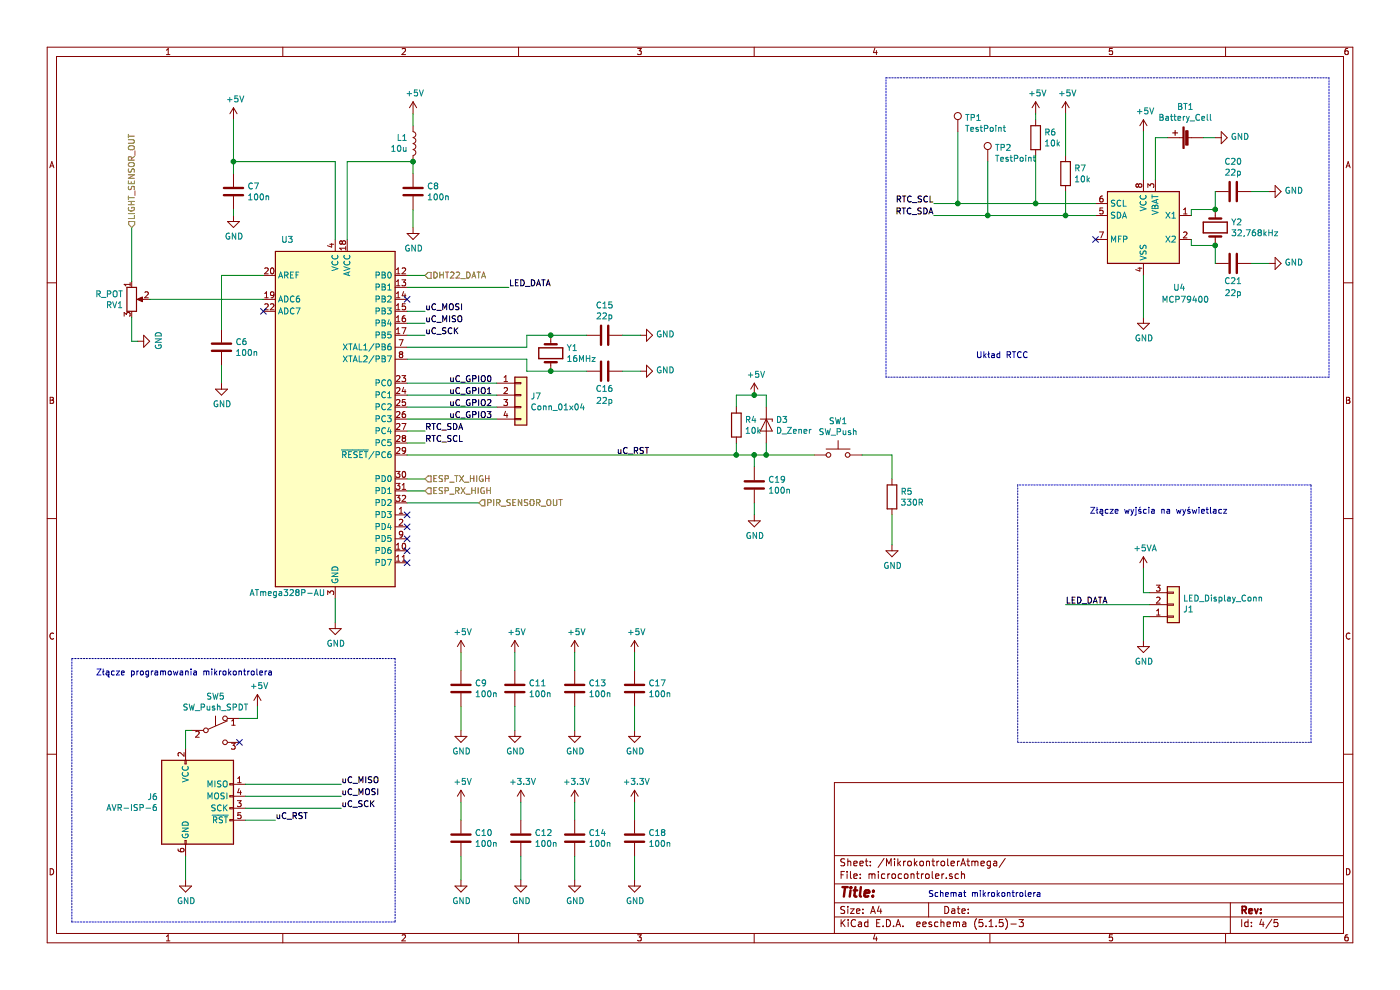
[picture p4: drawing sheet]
EESchema Schematic File Version 4
EELAYER 30 0
EELAYER END
$Descr A4 11693 8268
encoding utf-8
Sheet 4 5
Title ""
Date ""
Rev ""
Comp ""
Comment1 ""
Comment2 ""
Comment3 ""
Comment4 ""
$EndDescr
Wire Wire Line
	1550 7150 1550 7350
Wire Wire Line
	2050 6850 2300 6850
Text Notes 7750 7500 0    50   ~ 0
Schemat mikrokontrolera
$Comp
L MCU_Microchip_ATmega:ATmega328P-AU U3
U 1 1
P 2800 3500
F 0 "U3" H 2400 5000 50  0000 C CNN
F 1 "ATmega328P-AU" H 2400 2050 50  0000 C CNN
F 2 "Package_QFP:TQFP-32_7x7mm_P0.8mm" H 2800 3500 50  0001 C CIN
F 3 "http://ww1.microchip.com/downloads/en/DeviceDoc/ATmega328_P%20AVR%20MCU%20with%20picoPower%20Technology%20Data%20Sheet%2040001984A.pdf" H 2800 3500 50  0001 C CNN
	1    2800 3500
	1    0    0    -1  
$EndComp
$Comp
L power:+5V #PWR025
U 1 1
P 2150 5900
F 0 "#PWR025" H 2150 5750 50  0001 C CNN
F 1 "+5V" H 2165 6073 50  0000 C CNN
F 2 "" H 2150 5900 50  0001 C CNN
F 3 "" H 2150 5900 50  0001 C CNN
	1    2150 5900
	1    0    0    -1  
$EndComp
$Comp
L power:GND #PWR026
U 1 1
P 1550 7350
F 0 "#PWR026" H 1550 7100 50  0001 C CNN
F 1 "GND" H 1555 7177 50  0000 C CNN
F 2 "" H 1550 7350 50  0001 C CNN
F 3 "" H 1550 7350 50  0001 C CNN
	1    1550 7350
	1    0    0    -1  
$EndComp
$Comp
L power:GND #PWR030
U 1 1
P 2800 5200
F 0 "#PWR030" H 2800 4950 50  0001 C CNN
F 1 "GND" H 2805 5027 50  0000 C CNN
F 2 "" H 2800 5200 50  0001 C CNN
F 3 "" H 2800 5200 50  0001 C CNN
	1    2800 5200
	1    0    0    -1  
$EndComp
Wire Wire Line
	2800 5000 2800 5200
$Comp
L Device:C C15
U 1 1
P 5050 2800
F 0 "C15" V 4798 2800 50  0000 C CNN
F 1 "22p" V 4889 2800 50  0000 C CNN
F 2 "Capacitor_SMD:C_0603_1608Metric_Pad1.05x0.95mm_HandSolder" H 5088 2650 50  0001 C CNN
F 3 "~" H 5050 2800 50  0001 C CNN
	1    5050 2800
	0    1    1    0   
$EndComp
$Comp
L Device:C C16
U 1 1
P 5050 3100
F 0 "C16" V 4900 3100 50  0000 C CNN
F 1 "22p" V 4800 3100 50  0000 C CNN
F 2 "Capacitor_SMD:C_0603_1608Metric_Pad1.05x0.95mm_HandSolder" H 5088 2950 50  0001 C CNN
F 3 "~" H 5050 3100 50  0001 C CNN
	1    5050 3100
	0    -1   -1   0   
$EndComp
$Comp
L Device:Crystal Y1
U 1 1
P 4600 2950
F 0 "Y1" V 4554 3081 50  0000 L CNN
F 1 "16MHz" V 4645 3081 50  0000 L CNN
F 2 "Crystal:Crystal_HC49-4H_Vertical" H 4600 2950 50  0001 C CNN
F 3 "~" H 4600 2950 50  0001 C CNN
	1    4600 2950
	0    1    1    0   
$EndComp
Wire Wire Line
	3400 2900 4400 2900
Wire Wire Line
	4400 2900 4400 2800
Wire Wire Line
	4400 2800 4600 2800
Wire Wire Line
	3400 3000 4400 3000
Wire Wire Line
	4400 3000 4400 3100
Wire Wire Line
	4400 3100 4600 3100
Wire Wire Line
	4900 2800 4600 2800
Connection ~ 4600 2800
Wire Wire Line
	4900 3100 4600 3100
Connection ~ 4600 3100
$Comp
L power:GND #PWR049
U 1 1
P 5350 2800
F 0 "#PWR049" H 5350 2550 50  0001 C CNN
F 1 "GND" V 5355 2672 50  0000 R CNN
F 2 "" H 5350 2800 50  0001 C CNN
F 3 "" H 5350 2800 50  0001 C CNN
	1    5350 2800
	0    -1   -1   0   
$EndComp
$Comp
L power:GND #PWR050
U 1 1
P 5350 3100
F 0 "#PWR050" H 5350 2850 50  0001 C CNN
F 1 "GND" V 5355 2972 50  0000 R CNN
F 2 "" H 5350 3100 50  0001 C CNN
F 3 "" H 5350 3100 50  0001 C CNN
	1    5350 3100
	0    -1   -1   0   
$EndComp
Wire Wire Line
	5200 2800 5350 2800
Wire Wire Line
	5200 3100 5350 3100
$Comp
L power:+5V #PWR033
U 1 1
P 3850 5450
F 0 "#PWR033" H 3850 5300 50  0001 C CNN
F 1 "+5V" H 3865 5623 50  0000 C CNN
F 2 "" H 3850 5450 50  0001 C CNN
F 3 "" H 3850 5450 50  0001 C CNN
	1    3850 5450
	1    0    0    -1  
$EndComp
$Comp
L Device:C C9
U 1 1
P 3850 5750
F 0 "C9" H 3965 5796 50  0000 L CNN
F 1 "100n" H 3965 5705 50  0000 L CNN
F 2 "Capacitor_SMD:C_0603_1608Metric_Pad1.05x0.95mm_HandSolder" H 3888 5600 50  0001 C CNN
F 3 "~" H 3850 5750 50  0001 C CNN
	1    3850 5750
	1    0    0    -1  
$EndComp
$Comp
L power:GND #PWR034
U 1 1
P 3850 6100
F 0 "#PWR034" H 3850 5850 50  0001 C CNN
F 1 "GND" H 3855 5927 50  0000 C CNN
F 2 "" H 3850 6100 50  0001 C CNN
F 3 "" H 3850 6100 50  0001 C CNN
	1    3850 6100
	1    0    0    -1  
$EndComp
Wire Wire Line
	3850 5450 3850 5600
Wire Wire Line
	3850 5900 3850 6100
$Comp
L power:+5V #PWR037
U 1 1
P 4300 5450
F 0 "#PWR037" H 4300 5300 50  0001 C CNN
F 1 "+5V" H 4315 5623 50  0000 C CNN
F 2 "" H 4300 5450 50  0001 C CNN
F 3 "" H 4300 5450 50  0001 C CNN
	1    4300 5450
	1    0    0    -1  
$EndComp
$Comp
L Device:C C11
U 1 1
P 4300 5750
F 0 "C11" H 4415 5796 50  0000 L CNN
F 1 "100n" H 4415 5705 50  0000 L CNN
F 2 "Capacitor_SMD:C_0603_1608Metric_Pad1.05x0.95mm_HandSolder" H 4338 5600 50  0001 C CNN
F 3 "~" H 4300 5750 50  0001 C CNN
	1    4300 5750
	1    0    0    -1  
$EndComp
$Comp
L power:GND #PWR038
U 1 1
P 4300 6100
F 0 "#PWR038" H 4300 5850 50  0001 C CNN
F 1 "GND" H 4305 5927 50  0000 C CNN
F 2 "" H 4300 6100 50  0001 C CNN
F 3 "" H 4300 6100 50  0001 C CNN
	1    4300 6100
	1    0    0    -1  
$EndComp
Wire Wire Line
	4300 5450 4300 5600
Wire Wire Line
	4300 5900 4300 6100
Wire Wire Line
	3400 2300 3550 2300
Wire Wire Line
	3400 4200 4000 4200
$Comp
L power:GND #PWR029
U 1 1
P 1950 1800
F 0 "#PWR029" H 1950 1550 50  0001 C CNN
F 1 "GND" H 1955 1627 50  0000 C CNN
F 2 "" H 1950 1800 50  0001 C CNN
F 3 "" H 1950 1800 50  0001 C CNN
	1    1950 1800
	1    0    0    -1  
$EndComp
$Comp
L Device:C C7
U 1 1
P 1950 1600
F 0 "C7" H 2065 1646 50  0000 L CNN
F 1 "100n" H 2065 1555 50  0000 L CNN
F 2 "Capacitor_SMD:C_0603_1608Metric_Pad1.05x0.95mm_HandSolder" H 1988 1450 50  0001 C CNN
F 3 "~" H 1950 1600 50  0001 C CNN
	1    1950 1600
	1    0    0    -1  
$EndComp
$Comp
L Device:C C6
U 1 1
P 1850 2900
F 0 "C6" H 1965 2946 50  0000 L CNN
F 1 "100n" H 1965 2855 50  0000 L CNN
F 2 "Capacitor_SMD:C_0603_1608Metric_Pad1.05x0.95mm_HandSolder" H 1888 2750 50  0001 C CNN
F 3 "~" H 1850 2900 50  0001 C CNN
	1    1850 2900
	1    0    0    -1  
$EndComp
$Comp
L power:GND #PWR027
U 1 1
P 1850 3200
F 0 "#PWR027" H 1850 2950 50  0001 C CNN
F 1 "GND" H 1855 3027 50  0000 C CNN
F 2 "" H 1850 3200 50  0001 C CNN
F 3 "" H 1850 3200 50  0001 C CNN
	1    1850 3200
	1    0    0    -1  
$EndComp
Wire Wire Line
	1950 1750 1950 1800
Wire Wire Line
	1850 2750 1850 2300
Wire Wire Line
	1850 2300 2200 2300
Wire Wire Line
	1850 3200 1850 3050
$Comp
L power:+5V #PWR028
U 1 1
P 1950 1000
F 0 "#PWR028" H 1950 850 50  0001 C CNN
F 1 "+5V" H 1965 1173 50  0000 C CNN
F 2 "" H 1950 1000 50  0001 C CNN
F 3 "" H 1950 1000 50  0001 C CNN
	1    1950 1000
	1    0    0    -1  
$EndComp
$Comp
L power:GND #PWR032
U 1 1
P 3450 1900
F 0 "#PWR032" H 3450 1650 50  0001 C CNN
F 1 "GND" H 3455 1727 50  0000 C CNN
F 2 "" H 3450 1900 50  0001 C CNN
F 3 "" H 3450 1900 50  0001 C CNN
	1    3450 1900
	1    0    0    -1  
$EndComp
$Comp
L Device:C C8
U 1 1
P 3450 1600
F 0 "C8" H 3565 1646 50  0000 L CNN
F 1 "100n" H 3565 1555 50  0000 L CNN
F 2 "Capacitor_SMD:C_0603_1608Metric_Pad1.05x0.95mm_HandSolder" H 3488 1450 50  0001 C CNN
F 3 "~" H 3450 1600 50  0001 C CNN
	1    3450 1600
	1    0    0    -1  
$EndComp
Wire Wire Line
	2900 1350 2900 2000
Wire Wire Line
	3450 1750 3450 1900
Wire Wire Line
	1950 1000 1950 1350
Wire Wire Line
	2800 2000 2800 1350
Wire Wire Line
	2800 1350 1950 1350
Connection ~ 1950 1350
Wire Wire Line
	1950 1350 1950 1450
Connection ~ 3450 1350
Wire Wire Line
	3450 1350 3450 1450
Wire Wire Line
	3450 1350 2900 1350
Wire Wire Line
	3450 950  3450 1050
$Comp
L Device:L L1
U 1 1
P 3450 1200
F 0 "L1" H 3406 1154 50  0000 R CNN
F 1 "10u" H 3406 1245 50  0000 R CNN
F 2 "Inductor_SMD:L_1008_2520Metric" H 3450 1200 50  0001 C CNN
F 3 "~" H 3450 1200 50  0001 C CNN
	1    3450 1200
	1    0    0    1   
$EndComp
$Comp
L power:+5V #PWR031
U 1 1
P 3450 950
F 0 "#PWR031" H 3450 800 50  0001 C CNN
F 1 "+5V" H 3465 1123 50  0000 C CNN
F 2 "" H 3450 950 50  0001 C CNN
F 3 "" H 3450 950 50  0001 C CNN
	1    3450 950 
	1    0    0    -1  
$EndComp
$Comp
L power:+5V #PWR051
U 1 1
P 6300 3300
F 0 "#PWR051" H 6300 3150 50  0001 C CNN
F 1 "+5V" H 6315 3473 50  0000 C CNN
F 2 "" H 6300 3300 50  0001 C CNN
F 3 "" H 6300 3300 50  0001 C CNN
	1    6300 3300
	1    0    0    -1  
$EndComp
$Comp
L power:GND #PWR052
U 1 1
P 6300 4300
F 0 "#PWR052" H 6300 4050 50  0001 C CNN
F 1 "GND" H 6305 4127 50  0000 C CNN
F 2 "" H 6300 4300 50  0001 C CNN
F 3 "" H 6300 4300 50  0001 C CNN
	1    6300 4300
	1    0    0    -1  
$EndComp
$Comp
L Device:C C19
U 1 1
P 6300 4050
F 0 "C19" H 6415 4096 50  0000 L CNN
F 1 "100n" H 6415 4005 50  0000 L CNN
F 2 "Capacitor_SMD:C_0603_1608Metric_Pad1.05x0.95mm_HandSolder" H 6338 3900 50  0001 C CNN
F 3 "~" H 6300 4050 50  0001 C CNN
	1    6300 4050
	1    0    0    -1  
$EndComp
$Comp
L Device:R R4
U 1 1
P 6150 3550
F 0 "R4" H 6220 3596 50  0000 L CNN
F 1 "10k" H 6220 3505 50  0000 L CNN
F 2 "Resistor_SMD:R_0603_1608Metric_Pad1.05x0.95mm_HandSolder" V 6080 3550 50  0001 C CNN
F 3 "~" H 6150 3550 50  0001 C CNN
	1    6150 3550
	1    0    0    -1  
$EndComp
$Comp
L Device:D_Zener D3
U 1 1
P 6400 3550
F 0 "D3" V 6354 3629 50  0000 L CNN
F 1 "D_Zener" V 6445 3629 50  0000 L CNN
F 2 "Diode_THT:D_DO-34_SOD68_P7.62mm_Horizontal" H 6400 3550 50  0001 C CNN
F 3 "~" H 6400 3550 50  0001 C CNN
	1    6400 3550
	0    1    1    0   
$EndComp
Wire Wire Line
	6300 3300 6400 3300
Wire Wire Line
	6400 3300 6400 3400
Wire Wire Line
	6300 3300 6150 3300
Wire Wire Line
	6150 3300 6150 3400
Connection ~ 6300 3300
Wire Wire Line
	6150 3700 6150 3800
Wire Wire Line
	6400 3800 6400 3700
Wire Wire Line
	6300 4300 6300 4200
Connection ~ 6150 3800
$Comp
L Device:R R5
U 1 1
P 7450 4150
F 0 "R5" H 7520 4196 50  0000 L CNN
F 1 "330R" H 7520 4105 50  0000 L CNN
F 2 "Resistor_SMD:R_0603_1608Metric_Pad1.05x0.95mm_HandSolder" V 7380 4150 50  0001 C CNN
F 3 "~" H 7450 4150 50  0001 C CNN
	1    7450 4150
	1    0    0    -1  
$EndComp
$Comp
L power:GND #PWR053
U 1 1
P 7450 4550
F 0 "#PWR053" H 7450 4300 50  0001 C CNN
F 1 "GND" H 7455 4377 50  0000 C CNN
F 2 "" H 7450 4550 50  0001 C CNN
F 3 "" H 7450 4550 50  0001 C CNN
	1    7450 4550
	1    0    0    -1  
$EndComp
Wire Wire Line
	7450 4300 7450 4550
Wire Wire Line
	6150 3800 6300 3800
Wire Wire Line
	6300 3800 6300 3900
Connection ~ 6300 3800
Wire Wire Line
	6300 3800 6400 3800
$Comp
L Switch:SW_Push SW1
U 1 1
P 7000 3800
F 0 "SW1" H 7000 4085 50  0000 C CNN
F 1 "SW_Push" H 7000 3994 50  0000 C CNN
F 2 "Button_Switch_THT:SW_PUSH_6mm" H 7000 4000 50  0001 C CNN
F 3 "~" H 7000 4000 50  0001 C CNN
	1    7000 3800
	1    0    0    -1  
$EndComp
Wire Wire Line
	6400 3800 6800 3800
Connection ~ 6400 3800
Wire Wire Line
	7450 3800 7450 4000
Wire Wire Line
	7200 3800 7450 3800
Wire Wire Line
	3400 2700 3550 2700
Wire Wire Line
	3550 2800 3400 2800
Wire Wire Line
	3400 2600 3550 2600
Wire Notes Line
	600  5500 3300 5500
Wire Notes Line
	3300 5500 3300 7700
Wire Notes Line
	3300 7700 600  7700
Wire Notes Line
	600  7700 600  5500
Text Notes 800  5650 0    50   ~ 0
Złącze programowania mikrokontrolera
Wire Wire Line
	3400 4000 3550 4000
Wire Wire Line
	3400 4100 3550 4100
$Comp
L Timer:MCP7940N-xST U4
U 1 1
P 9550 1900
F 0 "U4" H 9850 1400 50  0000 C CNN
F 1 "MCP79400" H 9900 1300 50  0000 C CNN
F 2 "Package_SO:SOIC-8_3.9x4.9mm_P1.27mm" H 9550 1900 50  0001 C CNN
F 3 "http://ww1.microchip.com/downloads/en/DeviceDoc/20005010F.pdf" H 9550 1900 50  0001 C CNN
	1    9550 1900
	1    0    0    -1  
$EndComp
$Comp
L power:GND #PWR057
U 1 1
P 9550 2650
F 0 "#PWR057" H 9550 2400 50  0001 C CNN
F 1 "GND" H 9555 2477 50  0000 C CNN
F 2 "" H 9550 2650 50  0001 C CNN
F 3 "" H 9550 2650 50  0001 C CNN
	1    9550 2650
	1    0    0    -1  
$EndComp
Wire Wire Line
	7800 1700 8000 1700
Wire Wire Line
	9150 1800 8900 1800
Wire Wire Line
	9550 1100 9550 1500
Wire Wire Line
	9550 2650 9550 2300
$Comp
L Device:C C20
U 1 1
P 10300 1600
F 0 "C20" V 10048 1600 50  0000 C CNN
F 1 "22p" V 10139 1600 50  0000 C CNN
F 2 "Capacitor_SMD:C_0603_1608Metric_Pad1.05x0.95mm_HandSolder" H 10338 1450 50  0001 C CNN
F 3 "~" H 10300 1600 50  0001 C CNN
	1    10300 1600
	0    1    1    0   
$EndComp
$Comp
L Device:C C21
U 1 1
P 10300 2200
F 0 "C21" V 10150 2200 50  0000 C CNN
F 1 "22p" V 10050 2200 50  0000 C CNN
F 2 "Capacitor_SMD:C_0603_1608Metric_Pad1.05x0.95mm_HandSolder" H 10338 2050 50  0001 C CNN
F 3 "~" H 10300 2200 50  0001 C CNN
	1    10300 2200
	0    -1   -1   0   
$EndComp
$Comp
L Device:Crystal Y2
U 1 1
P 10150 1900
F 0 "Y2" V 10104 2031 50  0000 L CNN
F 1 "32,768kHz" V 10195 2031 50  0000 L CNN
F 2 "Crystal:Crystal_C26-LF_D2.1mm_L6.5mm_Horizontal" H 10150 1900 50  0001 C CNN
F 3 "~" H 10150 1900 50  0001 C CNN
	1    10150 1900
	0    1    1    0   
$EndComp
Wire Wire Line
	9950 1750 10150 1750
Wire Wire Line
	9950 2050 10150 2050
Wire Wire Line
	10150 1600 10150 1750
Connection ~ 10150 1750
Wire Wire Line
	10150 2200 10150 2050
Connection ~ 10150 2050
$Comp
L power:GND #PWR059
U 1 1
P 10600 1600
F 0 "#PWR059" H 10600 1350 50  0001 C CNN
F 1 "GND" V 10605 1472 50  0000 R CNN
F 2 "" H 10600 1600 50  0001 C CNN
F 3 "" H 10600 1600 50  0001 C CNN
	1    10600 1600
	0    -1   -1   0   
$EndComp
$Comp
L power:GND #PWR060
U 1 1
P 10600 2200
F 0 "#PWR060" H 10600 1950 50  0001 C CNN
F 1 "GND" V 10605 2072 50  0000 R CNN
F 2 "" H 10600 2200 50  0001 C CNN
F 3 "" H 10600 2200 50  0001 C CNN
	1    10600 2200
	0    -1   -1   0   
$EndComp
Wire Wire Line
	10450 1600 10600 1600
Wire Wire Line
	10450 2200 10600 2200
Wire Wire Line
	9950 1800 9950 1750
Wire Wire Line
	9950 2000 9950 2050
$Comp
L Device:Battery_Cell BT1
U 1 1
P 9950 1150
F 0 "BT1" V 10205 1200 50  0000 C CNN
F 1 "Battery_Cell" V 10114 1200 50  0000 C CNN
F 2 "Battery:BatteryHolder_Keystone_103_1x20mm" V 9950 1210 50  0001 C CNN
F 3 "~" V 9950 1210 50  0001 C CNN
	1    9950 1150
	0    -1   -1   0   
$EndComp
$Comp
L power:GND #PWR058
U 1 1
P 10150 1150
F 0 "#PWR058" H 10150 900 50  0001 C CNN
F 1 "GND" V 10155 1022 50  0000 R CNN
F 2 "" H 10150 1150 50  0001 C CNN
F 3 "" H 10150 1150 50  0001 C CNN
	1    10150 1150
	0    -1   -1   0   
$EndComp
Wire Wire Line
	9650 1500 9650 1150
Wire Wire Line
	9650 1150 9750 1150
Wire Wire Line
	10050 1150 10150 1150
$Comp
L power:+5V #PWR054
U 1 1
P 8650 950
F 0 "#PWR054" H 8650 800 50  0001 C CNN
F 1 "+5V" H 8665 1123 50  0000 C CNN
F 2 "" H 8650 950 50  0001 C CNN
F 3 "" H 8650 950 50  0001 C CNN
	1    8650 950 
	1    0    0    -1  
$EndComp
$Comp
L power:+5V #PWR055
U 1 1
P 8900 950
F 0 "#PWR055" H 8900 800 50  0001 C CNN
F 1 "+5V" H 8915 1123 50  0000 C CNN
F 2 "" H 8900 950 50  0001 C CNN
F 3 "" H 8900 950 50  0001 C CNN
	1    8900 950 
	1    0    0    -1  
$EndComp
$Comp
L Device:R R6
U 1 1
P 8650 1150
F 0 "R6" H 8720 1196 50  0000 L CNN
F 1 "10k" H 8720 1105 50  0000 L CNN
F 2 "Resistor_SMD:R_0603_1608Metric_Pad1.05x0.95mm_HandSolder" V 8580 1150 50  0001 C CNN
F 3 "~" H 8650 1150 50  0001 C CNN
	1    8650 1150
	1    0    0    -1  
$EndComp
$Comp
L Device:R R7
U 1 1
P 8900 1450
F 0 "R7" H 8970 1496 50  0000 L CNN
F 1 "10k" H 8970 1405 50  0000 L CNN
F 2 "Resistor_SMD:R_0603_1608Metric_Pad1.05x0.95mm_HandSolder" V 8830 1450 50  0001 C CNN
F 3 "~" H 8900 1450 50  0001 C CNN
	1    8900 1450
	1    0    0    -1  
$EndComp
Wire Wire Line
	8650 1000 8650 950 
Wire Wire Line
	8900 950  8900 1300
Wire Wire Line
	8900 1600 8900 1800
Connection ~ 8900 1800
Wire Wire Line
	8900 1800 8250 1800
Wire Wire Line
	8650 1300 8650 1700
Connection ~ 8650 1700
Wire Wire Line
	8650 1700 9150 1700
Wire Notes Line
	11100 650  11100 3150
Wire Notes Line
	11100 3150 7400 3150
Wire Notes Line
	7400 3150 7400 650 
Wire Notes Line
	7400 650  11100 650 
Text Notes 8150 3000 0    50   ~ 0
Układ RTCC
$Comp
L power:+5V #PWR041
U 1 1
P 4800 5450
F 0 "#PWR041" H 4800 5300 50  0001 C CNN
F 1 "+5V" H 4815 5623 50  0000 C CNN
F 2 "" H 4800 5450 50  0001 C CNN
F 3 "" H 4800 5450 50  0001 C CNN
	1    4800 5450
	1    0    0    -1  
$EndComp
$Comp
L Device:C C13
U 1 1
P 4800 5750
F 0 "C13" H 4915 5796 50  0000 L CNN
F 1 "100n" H 4915 5705 50  0000 L CNN
F 2 "Capacitor_SMD:C_0603_1608Metric_Pad1.05x0.95mm_HandSolder" H 4838 5600 50  0001 C CNN
F 3 "~" H 4800 5750 50  0001 C CNN
	1    4800 5750
	1    0    0    -1  
$EndComp
$Comp
L power:GND #PWR042
U 1 1
P 4800 6100
F 0 "#PWR042" H 4800 5850 50  0001 C CNN
F 1 "GND" H 4805 5927 50  0000 C CNN
F 2 "" H 4800 6100 50  0001 C CNN
F 3 "" H 4800 6100 50  0001 C CNN
	1    4800 6100
	1    0    0    -1  
$EndComp
Wire Wire Line
	4800 5450 4800 5600
Wire Wire Line
	4800 5900 4800 6100
$Comp
L Device:C C10
U 1 1
P 3850 7000
F 0 "C10" H 3965 7046 50  0000 L CNN
F 1 "100n" H 3965 6955 50  0000 L CNN
F 2 "Capacitor_SMD:C_0603_1608Metric_Pad1.05x0.95mm_HandSolder" H 3888 6850 50  0001 C CNN
F 3 "~" H 3850 7000 50  0001 C CNN
	1    3850 7000
	1    0    0    -1  
$EndComp
$Comp
L power:GND #PWR036
U 1 1
P 3850 7350
F 0 "#PWR036" H 3850 7100 50  0001 C CNN
F 1 "GND" H 3855 7177 50  0000 C CNN
F 2 "" H 3850 7350 50  0001 C CNN
F 3 "" H 3850 7350 50  0001 C CNN
	1    3850 7350
	1    0    0    -1  
$EndComp
Wire Wire Line
	3850 6700 3850 6850
Wire Wire Line
	3850 7150 3850 7350
$Comp
L Device:C C12
U 1 1
P 4350 7000
F 0 "C12" H 4465 7046 50  0000 L CNN
F 1 "100n" H 4465 6955 50  0000 L CNN
F 2 "Capacitor_SMD:C_0603_1608Metric_Pad1.05x0.95mm_HandSolder" H 4388 6850 50  0001 C CNN
F 3 "~" H 4350 7000 50  0001 C CNN
	1    4350 7000
	1    0    0    -1  
$EndComp
$Comp
L power:GND #PWR040
U 1 1
P 4350 7350
F 0 "#PWR040" H 4350 7100 50  0001 C CNN
F 1 "GND" H 4355 7177 50  0000 C CNN
F 2 "" H 4350 7350 50  0001 C CNN
F 3 "" H 4350 7350 50  0001 C CNN
	1    4350 7350
	1    0    0    -1  
$EndComp
Wire Wire Line
	4350 6700 4350 6850
Wire Wire Line
	4350 7150 4350 7350
$Comp
L Device:C C14
U 1 1
P 4800 7000
F 0 "C14" H 4915 7046 50  0000 L CNN
F 1 "100n" H 4915 6955 50  0000 L CNN
F 2 "Capacitor_SMD:C_0603_1608Metric_Pad1.05x0.95mm_HandSolder" H 4838 6850 50  0001 C CNN
F 3 "~" H 4800 7000 50  0001 C CNN
	1    4800 7000
	1    0    0    -1  
$EndComp
$Comp
L power:GND #PWR044
U 1 1
P 4800 7350
F 0 "#PWR044" H 4800 7100 50  0001 C CNN
F 1 "GND" H 4805 7177 50  0000 C CNN
F 2 "" H 4800 7350 50  0001 C CNN
F 3 "" H 4800 7350 50  0001 C CNN
	1    4800 7350
	1    0    0    -1  
$EndComp
Wire Wire Line
	4800 6700 4800 6850
Wire Wire Line
	4800 7150 4800 7350
$Comp
L power:+3.3V #PWR039
U 1 1
P 4350 6700
F 0 "#PWR039" H 4350 6550 50  0001 C CNN
F 1 "+3.3V" H 4365 6873 50  0000 C CNN
F 2 "" H 4350 6700 50  0001 C CNN
F 3 "" H 4350 6700 50  0001 C CNN
	1    4350 6700
	1    0    0    -1  
$EndComp
$Comp
L power:+3.3V #PWR043
U 1 1
P 4800 6700
F 0 "#PWR043" H 4800 6550 50  0001 C CNN
F 1 "+3.3V" H 4815 6873 50  0000 C CNN
F 2 "" H 4800 6700 50  0001 C CNN
F 3 "" H 4800 6700 50  0001 C CNN
	1    4800 6700
	1    0    0    -1  
$EndComp
$Comp
L power:+5V #PWR045
U 1 1
P 5300 5450
F 0 "#PWR045" H 5300 5300 50  0001 C CNN
F 1 "+5V" H 5315 5623 50  0000 C CNN
F 2 "" H 5300 5450 50  0001 C CNN
F 3 "" H 5300 5450 50  0001 C CNN
	1    5300 5450
	1    0    0    -1  
$EndComp
$Comp
L Device:C C17
U 1 1
P 5300 5750
F 0 "C17" H 5415 5796 50  0000 L CNN
F 1 "100n" H 5415 5705 50  0000 L CNN
F 2 "Capacitor_SMD:C_0603_1608Metric_Pad1.05x0.95mm_HandSolder" H 5338 5600 50  0001 C CNN
F 3 "~" H 5300 5750 50  0001 C CNN
	1    5300 5750
	1    0    0    -1  
$EndComp
$Comp
L power:GND #PWR046
U 1 1
P 5300 6100
F 0 "#PWR046" H 5300 5850 50  0001 C CNN
F 1 "GND" H 5305 5927 50  0000 C CNN
F 2 "" H 5300 6100 50  0001 C CNN
F 3 "" H 5300 6100 50  0001 C CNN
	1    5300 6100
	1    0    0    -1  
$EndComp
Wire Wire Line
	5300 5450 5300 5600
Wire Wire Line
	5300 5900 5300 6100
$Comp
L Device:C C18
U 1 1
P 5300 7000
F 0 "C18" H 5415 7046 50  0000 L CNN
F 1 "100n" H 5415 6955 50  0000 L CNN
F 2 "Capacitor_SMD:C_0603_1608Metric_Pad1.05x0.95mm_HandSolder" H 5338 6850 50  0001 C CNN
F 3 "~" H 5300 7000 50  0001 C CNN
	1    5300 7000
	1    0    0    -1  
$EndComp
$Comp
L power:GND #PWR048
U 1 1
P 5300 7350
F 0 "#PWR048" H 5300 7100 50  0001 C CNN
F 1 "GND" H 5305 7177 50  0000 C CNN
F 2 "" H 5300 7350 50  0001 C CNN
F 3 "" H 5300 7350 50  0001 C CNN
	1    5300 7350
	1    0    0    -1  
$EndComp
Wire Wire Line
	5300 6700 5300 6850
Wire Wire Line
	5300 7150 5300 7350
$Comp
L power:+3.3V #PWR047
U 1 1
P 5300 6700
F 0 "#PWR047" H 5300 6550 50  0001 C CNN
F 1 "+3.3V" H 5315 6873 50  0000 C CNN
F 2 "" H 5300 6700 50  0001 C CNN
F 3 "" H 5300 6700 50  0001 C CNN
	1    5300 6700
	1    0    0    -1  
$EndComp
$Comp
L Device:R_POT RV1
U 1 1
P 1100 2500
F 0 "RV1" H 1030 2454 50  0000 R CNN
F 1 "R_POT" H 1030 2545 50  0000 R CNN
F 2 "Potentiometer_THT:Potentiometer_Piher_PT-6-V_Vertical" H 1100 2500 50  0001 C CNN
F 3 "~" H 1100 2500 50  0001 C CNN
	1    1100 2500
	1    0    0    -1  
$EndComp
$Comp
L power:GND #PWR024
U 1 1
P 1150 2850
F 0 "#PWR024" H 1150 2600 50  0001 C CNN
F 1 "GND" H 1155 2677 50  0000 C CNN
F 2 "" H 1150 2850 50  0001 C CNN
F 3 "" H 1150 2850 50  0001 C CNN
	1    1150 2850
	0    -1   -1   0   
$EndComp
Wire Wire Line
	1150 2850 1100 2850
Wire Wire Line
	1100 2850 1100 2650
Wire Wire Line
	1100 2350 1100 1900
Wire Wire Line
	1250 2500 2200 2500
Wire Wire Line
	3400 3600 3550 3600
Wire Wire Line
	3400 3700 3550 3700
Text HLabel 1100 1900 1    50   Input ~ 0
LIGHT_SENSOR_OUT
Text HLabel 4000 4200 2    50   Input ~ 0
PIR_SENSOR_OUT
Text HLabel 3550 2300 2    50   Input ~ 0
DHT22_DATA
Text HLabel 3550 4000 2    50   Input ~ 0
ESP_TX_HIGH
Text HLabel 3550 4100 2    50   Input ~ 0
ESP_RX_HIGH
Text Label 3550 3600 0    50   ~ 0
RTC_SDA
Text Label 3550 3700 0    50   ~ 0
RTC_SCL
Text Label 3550 2800 0    50   ~ 0
uC_SCK
Text Label 3550 2700 0    50   ~ 0
uC_MISO
Text Label 3550 2600 0    50   ~ 0
uC_MOSI
Text Label 2850 6550 0    50   ~ 0
uC_MISO
Text Label 2850 6650 0    50   ~ 0
uC_MOSI
Text Label 2850 6750 0    50   ~ 0
uC_SCK
Text Label 2300 6850 0    50   ~ 0
uC_RST
Text Label 5150 3800 0    50   ~ 0
uC_RST
NoConn ~ 2200 2600
NoConn ~ 3400 2500
NoConn ~ 3400 4300
NoConn ~ 3400 4400
NoConn ~ 3400 4500
NoConn ~ 3400 4600
NoConn ~ 3400 4700
NoConn ~ 9150 2000
Text Label 7800 1700 2    50   ~ 0
RTC_SCL
Text Label 7800 1800 2    50   ~ 0
RTC_SDA
Wire Wire Line
	3400 3800 6150 3800
$Comp
L power:+5V #PWR056
U 1 1
P 9550 1100
F 0 "#PWR056" H 9550 950 50  0001 C CNN
F 1 "+5V" H 9565 1273 50  0000 C CNN
F 2 "" H 9550 1100 50  0001 C CNN
F 3 "" H 9550 1100 50  0001 C CNN
	1    9550 1100
	1    0    0    -1  
$EndComp
Text Label 3750 3300 0    50   ~ 0
uC_GPIO1
Text Label 3750 3400 0    50   ~ 0
uC_GPIO2
Text Label 3750 3500 0    50   ~ 0
uC_GPIO3
$Comp
L Connector_Generic:Conn_01x04 J7
U 1 1
P 4350 3300
F 0 "J7" H 4430 3292 50  0000 L CNN
F 1 "Conn_01x04" H 4430 3201 50  0000 L CNN
F 2 "Connector_PinHeader_2.54mm:PinHeader_1x04_P2.54mm_Vertical" H 4350 3300 50  0001 C CNN
F 3 "~" H 4350 3300 50  0001 C CNN
	1    4350 3300
	1    0    0    -1  
$EndComp
Text Label 3750 3200 0    50   ~ 0
uC_GPIO0
Wire Wire Line
	3400 3200 4150 3200
Wire Wire Line
	3400 3300 4150 3300
Wire Wire Line
	3400 3400 4150 3400
Wire Wire Line
	3400 3500 4150 3500
$Comp
L power:+5V #PWR0108
U 1 1
P 3850 6700
F 0 "#PWR0108" H 3850 6550 50  0001 C CNN
F 1 "+5V" H 3865 6873 50  0000 C CNN
F 2 "" H 3850 6700 50  0001 C CNN
F 3 "" H 3850 6700 50  0001 C CNN
	1    3850 6700
	1    0    0    -1  
$EndComp
$Comp
L Connector:AVR-ISP-6 J6
U 1 1
P 1650 6750
F 0 "J6" H 1321 6846 50  0000 R CNN
F 1 "AVR-ISP-6" H 1321 6755 50  0000 R CNN
F 2 "Connector_IDC:IDC-Header_2x03_P2.54mm_Vertical" V 1400 6800 50  0001 C CNN
F 3 " ~" H 375 6200 50  0001 C CNN
	1    1650 6750
	1    0    0    -1  
$EndComp
$Comp
L Switch:SW_Push_SPDT SW?
U 1 1
P 1800 6100
AR Path="/5E80B1F8/5EAC642D" Ref="SW?"  Part="1" 
AR Path="/5E80B18F/5EAC642D" Ref="SW5"  Part="1" 
F 0 "SW5" H 1800 6385 50  0000 C CNN
F 1 "SW_Push_SPDT" H 1800 6294 50  0000 C CNN
F 2 "LIB_PONG_Display:SPDT_switch" H 1800 6100 50  0001 C CNN
F 3 "~" H 1800 6100 50  0001 C CNN
	1    1800 6100
	1    0    0    -1  
$EndComp
Wire Wire Line
	2000 6000 2150 6000
Wire Wire Line
	2150 6000 2150 5900
Wire Wire Line
	1600 6100 1550 6100
Wire Wire Line
	1550 6100 1550 6250
NoConn ~ 2000 6200
$Comp
L Connector:TestPoint TP2
U 1 1
P 8250 1350
F 0 "TP2" H 8308 1468 50  0000 L CNN
F 1 "TestPoint" H 8308 1377 50  0000 L CNN
F 2 "TestPoint:TestPoint_Loop_D1.80mm_Drill1.0mm_Beaded" H 8450 1350 50  0001 C CNN
F 3 "~" H 8450 1350 50  0001 C CNN
	1    8250 1350
	1    0    0    -1  
$EndComp
$Comp
L Connector:TestPoint TP1
U 1 1
P 8000 1100
F 0 "TP1" H 8058 1218 50  0000 L CNN
F 1 "TestPoint" H 8058 1127 50  0000 L CNN
F 2 "TestPoint:TestPoint_Loop_D1.80mm_Drill1.0mm_Beaded" H 8200 1100 50  0001 C CNN
F 3 "~" H 8200 1100 50  0001 C CNN
	1    8000 1100
	1    0    0    -1  
$EndComp
Wire Wire Line
	8250 1350 8250 1800
Connection ~ 8250 1800
Wire Wire Line
	8250 1800 7800 1800
Wire Wire Line
	8000 1100 8000 1700
Connection ~ 8000 1700
Wire Wire Line
	8000 1700 8650 1700
Wire Wire Line
	2050 6550 2850 6550
Wire Wire Line
	2050 6650 2850 6650
Wire Wire Line
	2050 6750 2850 6750
$Comp
L Connector_Generic:Conn_01x03 J?
U 1 1
P 9800 5050
AR Path="/5E80CCDD/600C6715" Ref="J?"  Part="1" 
AR Path="/5E80C133/600C6715" Ref="J?"  Part="1" 
AR Path="/5E80B18F/600C6715" Ref="J1"  Part="1" 
F 0 "J1" H 9880 5092 50  0000 L CNN
F 1 "LED_Display_Conn" H 9880 5001 50  0000 L CNN
F 2 "TerminalBlock_RND:TerminalBlock_RND_205-00002_1x03_P5.00mm_Horizontal" H 9800 5050 50  0001 C CNN
F 3 "~" H 9800 5050 50  0001 C CNN
	1    9800 5050
	1    0    0    1   
$EndComp
Text Notes 9100 4300 0    50   ~ 0
Złącze wyjścia na wyświetlacz
Text Label 8900 5050 0    50   ~ 0
LED_DATA
Wire Wire Line
	8900 5050 9600 5050
$Comp
L power:GND #PWR?
U 1 1
P 9550 5350
AR Path="/5E80C133/600C671E" Ref="#PWR?"  Part="1" 
AR Path="/5E80B18F/600C671E" Ref="#PWR0109"  Part="1" 
F 0 "#PWR0109" H 9550 5100 50  0001 C CNN
F 1 "GND" H 9555 5177 50  0000 C CNN
F 2 "" H 9550 5350 50  0001 C CNN
F 3 "" H 9550 5350 50  0001 C CNN
	1    9550 5350
	1    0    0    -1  
$EndComp
Wire Wire Line
	9550 4750 9550 4950
Wire Wire Line
	9550 4950 9600 4950
Wire Wire Line
	9550 5350 9550 5150
Wire Wire Line
	9550 5150 9600 5150
$Comp
L power:+5VA #PWR?
U 1 1
P 9550 4750
AR Path="/5E80C133/600C6728" Ref="#PWR?"  Part="1" 
AR Path="/5E80B18F/600C6728" Ref="#PWR0110"  Part="1" 
F 0 "#PWR0110" H 9550 4600 50  0001 C CNN
F 1 "+5VA" H 9565 4923 50  0000 C CNN
F 2 "" H 9550 4750 50  0001 C CNN
F 3 "" H 9550 4750 50  0001 C CNN
	1    9550 4750
	1    0    0    -1  
$EndComp
Text Label 4250 2400 0    50   ~ 0
LED_DATA
Wire Wire Line
	3400 2400 4250 2400
Wire Notes Line
	8500 4050 8500 6200
Wire Notes Line
	8500 6200 10950 6200
Wire Notes Line
	10950 6200 10950 4050
Wire Notes Line
	10950 4050 8500 4050
$EndSCHEMATC
